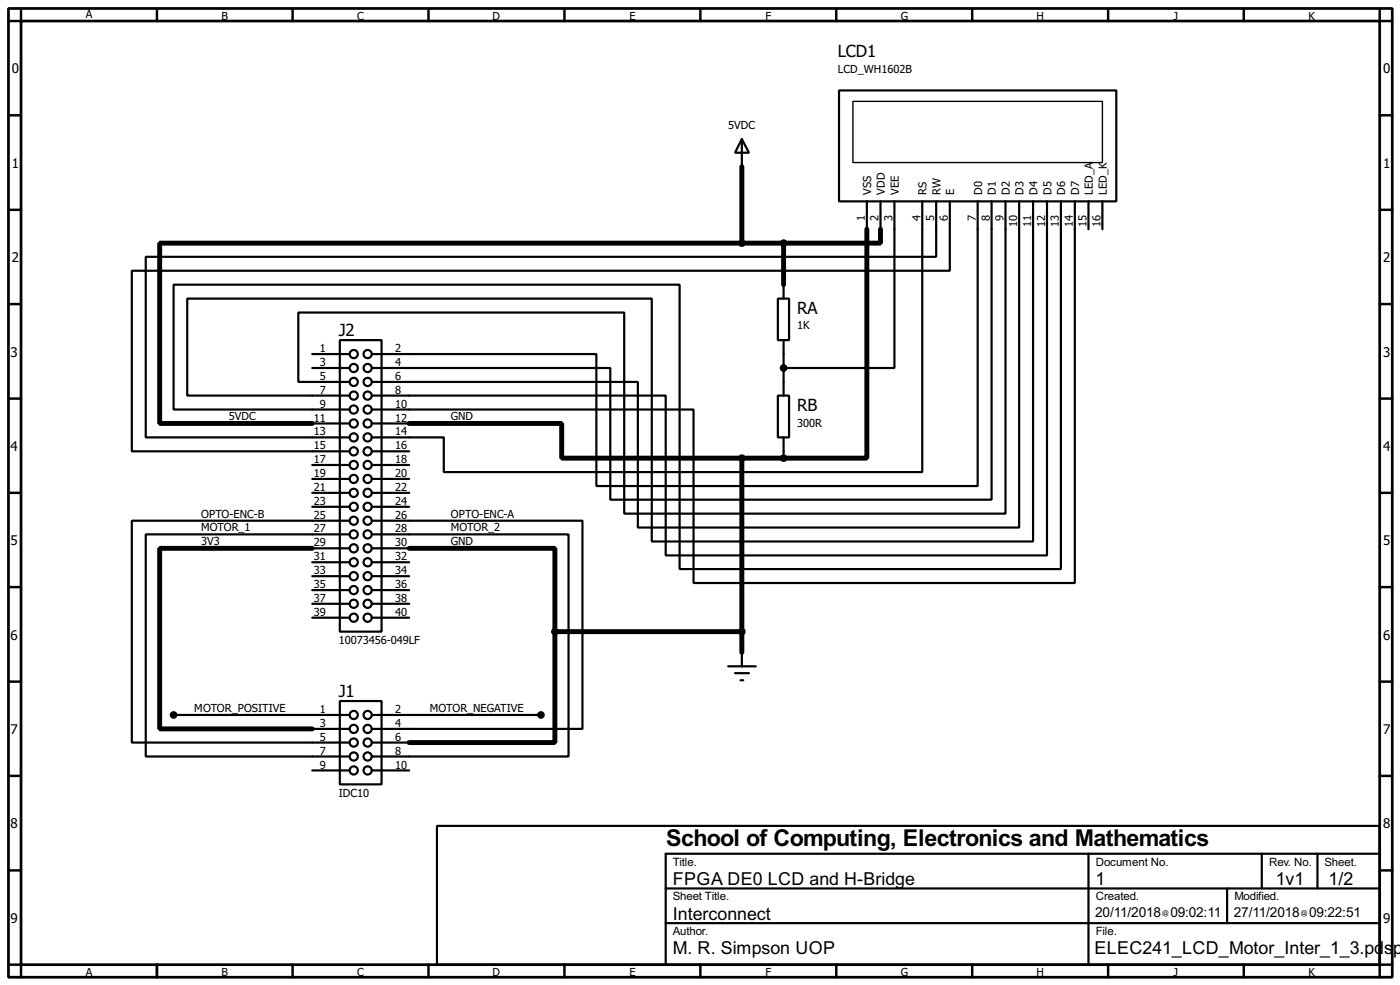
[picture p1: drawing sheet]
<svg xmlns="http://www.w3.org/2000/svg" width="256mm" height="180mm" viewBox="0 0 256 180" stroke-linecap="round" stroke-linejoin="round" font-family="sans-serif">
<g fill="none" stroke="#000" stroke-width=".4">
<path d="M153.7 16.6h50.8v20.3h-50.8zM135.9 25.5l1.3 2.5h-2.5zM135.9 25.5v5M158.8 36.9v5.1M161.3 36.9v5.1M163.9 36.9v30.5h-20.3M169 36.9v49.5h-87.7v-6.3h-13.2M171.5 36.9v10.1h-144.8v33.1h37.4M174 36.9v12.7h-149.8v33h39.9M179.1 36.9v52.1h-69.8v-24.2h-41.2M181.7 36.9v54.6h-69.9v-24.1h-43.7M184.2 36.9v57.1h-69.8v-36.8h-59.7v12.7h9.4"/>
<path d="M186.7 36.9v59.7h-69.8v-26.7h-48.8M189.3 36.9v62.2h-69.9v-44.4h-85.1v17.7h29.8M191.8 36.9v64.8h-69.8v-29.3h-53.9M194.4 36.9v67.3h-69.9v-52.1h-92.7v22.9h32.3M196.9 36.9v69.8h-69.8v-31.7h-59M199.4 36.9v5.1M202 36.9v5.1M142.5 54.7h2.1v7.6h-2.1zM143.6 52.1v2.6M57.2 64.8h6.9M57.2 67.4h6.9M57.2 77.5h6.9"/>
<path d="M62.3 62.3h7.6v53.3h-7.6zM68.1 77.5h6.9M142.5 72.4h2.1v7.7h-2.1zM143.6 62.3v10.1M57.2 85.1h6.9M57.2 87.7h6.9M57.2 90.2h6.9M57.2 92.8h6.9M64.1 95.3h-39.9v40.6h39.9M64.1 97.8h-37.4v40.7h37.4M68.1 95.3h38.6v38.1h-38.6M68.1 97.8h36.1v40.7h-36.1"/>
<path d="M68.1 82.6h6.9M68.1 85.1h6.9M68.1 87.7h6.9M68.1 90.2h6.9M68.1 92.8h6.9M143.6 80.1v3.8M57.2 100.4h6.9M57.2 102.9h6.9M57.2 105.5h6.9M57.2 108h6.9M57.2 110.5h6.9M57.2 113.1h6.9"/>
<path d="M68.1 100.4h6.9M68.1 102.9h6.9M68.1 105.5h6.9M68.1 108h6.9M68.1 110.5h6.9M68.1 113.1h6.9M135.9 119.4v2.6M31.8 130.9h32.3M57.2 133.4h6.9M62.3 128.3h7.6v15.3h-7.6zM68.1 130.9h31M68.1 135.9h6.9"/>
<path d="M133.4 122h5.1M134.7 123.2h2.5M135.7 124.5h.5M57.2 141h6.9M68.1 141h6.9M80.1 151.2h172.7v25.4h-172.7zM199.4 156.3v20.3M231.2 156.3v6.3M241.4 156.3v6.3M252.8 156.3h-130.8v20.3M122 162.6h130.8M122 169h130.8"/>
<path d="M224.8 162.6v6.4"/>
<circle cx="64.8" cy="72.4" r=".75"/>
<circle cx="64.8" cy="64.8" r=".75"/>
<circle cx="64.8" cy="67.4" r=".75"/>
<circle cx="64.8" cy="75" r=".75"/>
<circle cx="64.8" cy="69.9" r=".75"/>
<circle cx="64.8" cy="77.5" r=".75"/>
<circle cx="67.3" cy="69.9" r=".75"/>
<circle cx="67.3" cy="72.4" r=".75"/>
<circle cx="67.3" cy="67.4" r=".75"/>
<circle cx="67.3" cy="64.8" r=".75"/>
<circle cx="67.3" cy="77.5" r=".75"/>
<circle cx="67.3" cy="75" r=".75"/>
<circle cx="64.8" cy="90.2" r=".75"/>
<circle cx="64.8" cy="85.1" r=".75"/>
<circle cx="64.8" cy="87.7" r=".75"/>
<circle cx="64.8" cy="92.8" r=".75"/>
<circle cx="64.8" cy="97.8" r=".75"/>
<circle cx="64.8" cy="82.6" r=".75"/>
<circle cx="64.8" cy="80.1" r=".75"/>
<circle cx="64.8" cy="95.3" r=".75"/>
<circle cx="67.3" cy="92.8" r=".75"/>
<circle cx="67.3" cy="95.3" r=".75"/>
<circle cx="67.3" cy="82.6" r=".75"/>
<circle cx="67.3" cy="97.8" r=".75"/>
<circle cx="67.3" cy="85.1" r=".75"/>
<circle cx="67.3" cy="87.7" r=".75"/>
<circle cx="67.3" cy="90.2" r=".75"/>
<circle cx="67.3" cy="80.1" r=".75"/>
<circle cx="64.8" cy="100.4" r=".75"/>
<circle cx="64.8" cy="102.9" r=".75"/>
<circle cx="64.8" cy="105.5" r=".75"/>
<circle cx="64.8" cy="108" r=".75"/>
<circle cx="64.8" cy="110.5" r=".75"/>
<circle cx="64.8" cy="113.1" r=".75"/>
<circle cx="67.3" cy="100.4" r=".75"/>
<circle cx="67.3" cy="105.5" r=".75"/>
<circle cx="67.3" cy="110.5" r=".75"/>
<circle cx="67.3" cy="102.9" r=".75"/>
<circle cx="67.3" cy="113.1" r=".75"/>
<circle cx="67.3" cy="108" r=".75"/>
<circle cx="64.8" cy="138.5" r=".75"/>
<circle cx="64.8" cy="135.9" r=".75"/>
<circle cx="64.8" cy="130.9" r=".75"/>
<circle cx="64.8" cy="133.4" r=".75"/>
<circle cx="67.3" cy="130.9" r=".75"/>
<circle cx="67.3" cy="138.5" r=".75"/>
<circle cx="67.3" cy="133.4" r=".75"/>
<circle cx="67.3" cy="135.9" r=".75"/>
<circle cx="64.8" cy="141" r=".75"/>
<circle cx="67.3" cy="141" r=".75"/>
</g>
<path d="M1.6 1.6h253.5v177.3h-253.5zM3.9 3.9h248.9v172.7h-248.9z" fill="none" stroke="#000" stroke-width=".5"/>
<g fill="none" stroke="#000" stroke-width=".45">
<path d="M3.9 1.6v2.3h-2.3M28.8 1.6v2.3M53.6 1.6v2.3M78.5 1.6v2.3M103.4 1.6v2.3M128.3 1.6v2.3M153.2 1.6v2.3M178.1 1.6v2.3M203 1.6v2.3M227.9 1.6v2.3M252.8 1.6v2.3h2.3M1.6 21.1h2.3"/>
<path d="M1.6 38.4h2.3M252.8 21.1h2.3M252.8 38.4h2.3M1.6 55.7h2.3M252.8 55.7h2.3M1.6 73h2.3M252.8 73h2.3M1.6 90.2h2.3M252.8 90.2h2.3M1.6 107.5h2.3M252.8 107.5h2.3M1.6 124.8h2.3"/>
<path d="M252.8 124.8h2.3M1.6 142h2.3M1.6 159.3h2.3M252.8 142h2.3M252.8 159.3h2.3M1.6 176.6h2.3v2.3M28.8 176.6v2.3M53.6 176.6v2.3M78.5 176.6v2.3M103.4 176.6v2.3M128.3 176.6v2.3M153.2 176.6v2.3"/>
<path d="M178.1 176.6v2.3M203 176.6v2.3M227.9 176.6v2.3M255.1 176.6h-2.3v2.3"/>
</g>
<path d="M135.9 30.5v14M135.9 44.5h-106.6v33h27.9M135.9 44.5h7.7M143.6 44.5v7.6M158.8 42v41.9h-22.9M161.3 42v2.5h-17.7M75 77.5h27.9v6.4h33M135.9 83.9v35.5M57.2 100.4h-27.9v33h27.9M75 100.4h26.7v15.2M101.7 115.6v20.3h-26.7M101.7 115.6h34.2" fill="none" stroke="#000" stroke-width=".9"/>
<path d="M156.3 18.6h45.7v11.2h-45.7z" fill="none" stroke="#000" stroke-width=".25"/>
<g fill="#000" stroke="#000" stroke-width=".4">
<circle cx="135.9" cy="44.5" r=".5"/>
<circle cx="143.5" cy="44.5" r=".5"/>
<circle cx="143.5" cy="67.4" r=".5"/>
<circle cx="135.9" cy="83.9" r=".5"/>
<circle cx="143.5" cy="83.9" r=".5"/>
<circle cx="101.6" cy="115.6" r=".5"/>
<circle cx="135.9" cy="115.6" r=".5"/>
<circle cx="31.8" cy="130.9" r=".5"/>
<circle cx="99.1" cy="130.9" r=".5"/>
</g>
<text font-size="4.8" x="122" y="154.9">School of Computing, Electronics and Mathematics</text>
<g font-size="3.7">
<text x="153.5" y="10.5">LCD1</text>
<text x="146.1" y="57.5">RA</text>
<text x="62.1" y="61.4">J2</text>
<text x="146.1" y="75.3">RB</text>
<text x="62.1" y="127.5">J1</text>
<text x="123.3" y="162">FPGA DE0 LCD and H-Bridge</text>
<text x="200.7" y="162">1</text>
<text x="233.7" y="162">1v1</text>
<text x="243.4" y="162">1/2</text>
<text x="123.3" y="168.3">Interconnect</text>
<text x="123.3" y="174.7">M. R. Simpson UOP</text>
<text x="200.5" y="174.7">ELEC241_LCD_Motor_Inter_1_3.pd</text>
<text x="253.6" y="174.7">s</text>
<text x="255.2" y="174.7">p</text>
</g>
<g font-size="3">
<text x="2.2" y="13.4">0</text>
<text x="253.4" y="13.4">0</text>
<text x="2.2" y="30.7">1</text>
<text x="253.4" y="30.7">1</text>
<text x="2.2" y="48">2</text>
<text x="253.4" y="48">2</text>
<text x="1.9" y="65.3">3</text>
<text x="253.4" y="65.3">3</text>
<text x="1.9" y="82.5">4</text>
<text x="253.4" y="82.5">4</text>
<text x="1.9" y="99.8">5</text>
<text x="253.4" y="99.8">5</text>
<text x="1.9" y="117.1">6</text>
<text x="253.4" y="117.1">6</text>
<text x="1.9" y="134.4">7</text>
<text x="253.4" y="134.4">7</text>
<text x="1.9" y="151.6">8</text>
<text x="253.4" y="151.6">8</text>
<text x="1.9" y="168.9">9</text>
<text x="253.4" y="168.9">9</text>
</g>
<g font-size="2.8">
<text x="200.7" y="167.9">20/11/2018</text>
<text x="214.4" y="167.9">09:02:11</text>
<text x="226.1" y="167.9">27/11/2018</text>
<text x="239.8" y="167.9">09:22:51</text>
</g>
<g font-size="2.5">
<text x="15.7" y="3.4">A</text>
<text x="40.6" y="3.6">B</text>
<text x="65.5" y="3.6">C</text>
<text x="90.3" y="3.6">D</text>
<text x="115.3" y="3.6">E</text>
<text x="140.3" y="3.6">F</text>
<text x="165" y="3.6">G</text>
<text x="189.9" y="3.6">H</text>
<text x="215" y="3.6">J</text>
<text x="239.7" y="3.6">K</text>
<text x="153.5" y="13.3">LCD_WH1602B</text>
<text x="133.4" y="23.7">5VDC</text>
<text x="159.6" y="35.6" transform="rotate(-90 159.6 35.6)">VSS</text>
<text x="162.1" y="35.6" transform="rotate(-90 162.1 35.6)">VDD</text>
<text x="164.7" y="35.6" transform="rotate(-90 164.7 35.6)">VEE</text>
<text x="169.8" y="35.6" transform="rotate(-90 169.8 35.6)">RS</text>
<text x="172.3" y="35.6" transform="rotate(-90 172.3 35.6)">RW</text>
<text x="174.8" y="35.6" transform="rotate(-90 174.8 35.6)">E</text>
<text x="179.9" y="35.6" transform="rotate(-90 179.9 35.6)">D0</text>
<text x="182.5" y="35.6" transform="rotate(-90 182.5 35.6)">D1</text>
<text x="185" y="35.6" transform="rotate(-90 185 35.6)">D2</text>
<text x="187.5" y="35.6" transform="rotate(-90 187.5 35.6)">D3</text>
<text x="190.1" y="35.6" transform="rotate(-90 190.1 35.6)">D4</text>
<text x="192.6" y="35.6" transform="rotate(-90 192.6 35.6)">D5</text>
<text x="195.2" y="35.6" transform="rotate(-90 195.2 35.6)">D6</text>
<text x="197.7" y="35.6" transform="rotate(-90 197.7 35.6)">D7</text>
<text x="200.2" y="35.6" transform="rotate(-90 200.2 35.6)">LED_A</text>
<text x="202.8" y="35.6" transform="rotate(-90 202.8 35.6)">LED_K</text>
<text x="158.5" y="40.5" transform="rotate(-90 158.5 40.5)">1</text>
<text x="161" y="40.5" transform="rotate(-90 161 40.5)">2</text>
<text x="163.5" y="40.5" transform="rotate(-90 163.5 40.5)">3</text>
<text x="168.6" y="40.5" transform="rotate(-90 168.6 40.5)">4</text>
<text x="171.2" y="40.5" transform="rotate(-90 171.2 40.5)">5</text>
<text x="173.7" y="40.5" transform="rotate(-90 173.7 40.5)">6</text>
<text x="178.8" y="40.5" transform="rotate(-90 178.8 40.5)">7</text>
<text x="181.3" y="40.5" transform="rotate(-90 181.3 40.5)">8</text>
<text x="183.8" y="40.5" transform="rotate(-90 183.8 40.5)">9</text>
<text x="186.3" y="41.6" transform="rotate(-90 186.3 41.6)">10</text>
<text x="188.9" y="41.6" transform="rotate(-90 188.9 41.6)">11</text>
<text x="191.5" y="41.6" transform="rotate(-90 191.5 41.6)">12</text>
<text x="194" y="41.6" transform="rotate(-90 194 41.6)">13</text>
<text x="196.6" y="41.6" transform="rotate(-90 196.6 41.6)">14</text>
<text x="199" y="41.6" transform="rotate(-90 199 41.6)">15</text>
<text x="201.6" y="41.6" transform="rotate(-90 201.6 41.6)">16</text>
<text x="58.6" y="64.5">1</text>
<text x="72.4" y="64.5">2</text>
<text x="146.1" y="60.3">1K</text>
<text x="58.6" y="67">3</text>
<text x="58.6" y="69.5">5</text>
<text x="72.4" y="67">4</text>
<text x="72.4" y="69.5">6</text>
<text x="42" y="76.9">5VDC</text>
<text x="57.5" y="77.2">11</text>
<text x="58.6" y="72.1">7</text>
<text x="58.6" y="74.6">9</text>
<text x="72.4" y="72.1">8</text>
<text x="72.4" y="74.6">10</text>
<text x="72.4" y="77.2">12</text>
<text x="82.6" y="76.9">GND</text>
<text x="57.5" y="79.7">13</text>
<text x="57.5" y="82.2">15</text>
<text x="72.4" y="79.7">14</text>
<text x="72.4" y="82.2">16</text>
<text x="146.1" y="78.1">300R</text>
<text x="57.5" y="84.8">17</text>
<text x="57.5" y="87.3">19</text>
<text x="57.5" y="89.9">21</text>
<text x="72.4" y="84.8">18</text>
<text x="72.4" y="87.3">20</text>
<text x="72.4" y="89.9">22</text>
<text x="36.9" y="94.8">OPTO-ENC-B</text>
<text x="57.5" y="92.4">23</text>
<text x="57.5" y="95">25</text>
<text x="72.4" y="92.4">24</text>
<text x="72.4" y="95">26</text>
<text x="82.6" y="94.8">OPTO-ENC-A</text>
<text x="36.9" y="97.3">MOTOR_1</text>
<text x="36.9" y="99.8">3V3</text>
<text x="57.5" y="97.5">27</text>
<text x="57.5" y="100">29</text>
<text x="72.4" y="97.5">28</text>
<text x="72.4" y="100">30</text>
<text x="82.6" y="97.3">MOTOR_2</text>
<text x="82.6" y="99.8">GND</text>
<text x="57.5" y="102.6">31</text>
<text x="57.5" y="105.1">33</text>
<text x="57.5" y="107.7">35</text>
<text x="72.4" y="102.6">32</text>
<text x="72.4" y="105.1">34</text>
<text x="72.4" y="107.7">36</text>
<text x="57.5" y="110.2">37</text>
<text x="57.5" y="112.7">39</text>
<text x="72.4" y="110.2">38</text>
<text x="72.4" y="112.7">40</text>
<text x="62.1" y="117.9">10073456-049LF</text>
<text x="35.6" y="130.3">MOTOR_POSITIVE</text>
<text x="58.6" y="130.5">1</text>
<text x="72.4" y="130.5">2</text>
<text x="78.8" y="130.3">MOTOR_NEGATIVE</text>
<text x="58.6" y="133.1">3</text>
<text x="58.6" y="135.6">5</text>
<text x="72.4" y="133.1">4</text>
<text x="72.4" y="135.6">6</text>
<text x="58.6" y="138.1">7</text>
<text x="58.6" y="140.7">9</text>
<text x="72.4" y="138.1">8</text>
<text x="72.4" y="140.7">10</text>
<text x="62.1" y="145.8">IDC10</text>
<text x="15.7" y="178.7">A</text>
<text x="40.6" y="178.7">B</text>
<text x="65.5" y="178.7">C</text>
<text x="90.3" y="178.7">D</text>
<text x="115.3" y="178.7">E</text>
<text x="140.3" y="178.7">F</text>
<text x="165" y="178.7">G</text>
<text x="189.9" y="178.7">H</text>
<text x="215" y="178.7">J</text>
<text x="239.7" y="178.7">K</text>
</g>
<g font-size="2.4">
<text x="123.2" y="158.4">Title.</text>
<text x="200.7" y="158.4">Document No.</text>
<text x="232.5" y="158.4">Rev. No.</text>
<text x="242.6" y="158.4">Sheet.</text>
<text x="123.2" y="164.8">Sheet Title.</text>
<text x="200.7" y="164.8">Created.</text>
<text x="226.1" y="164.8">Modified.</text>
<text x="123.2" y="171.1">Author.</text>
<text x="200.7" y="171.1">File.</text>
</g>
<g font-size="1.4">
<text x="212.9" y="167.5">@</text>
<text x="238.3" y="167.5">@</text>
</g>
</svg>
